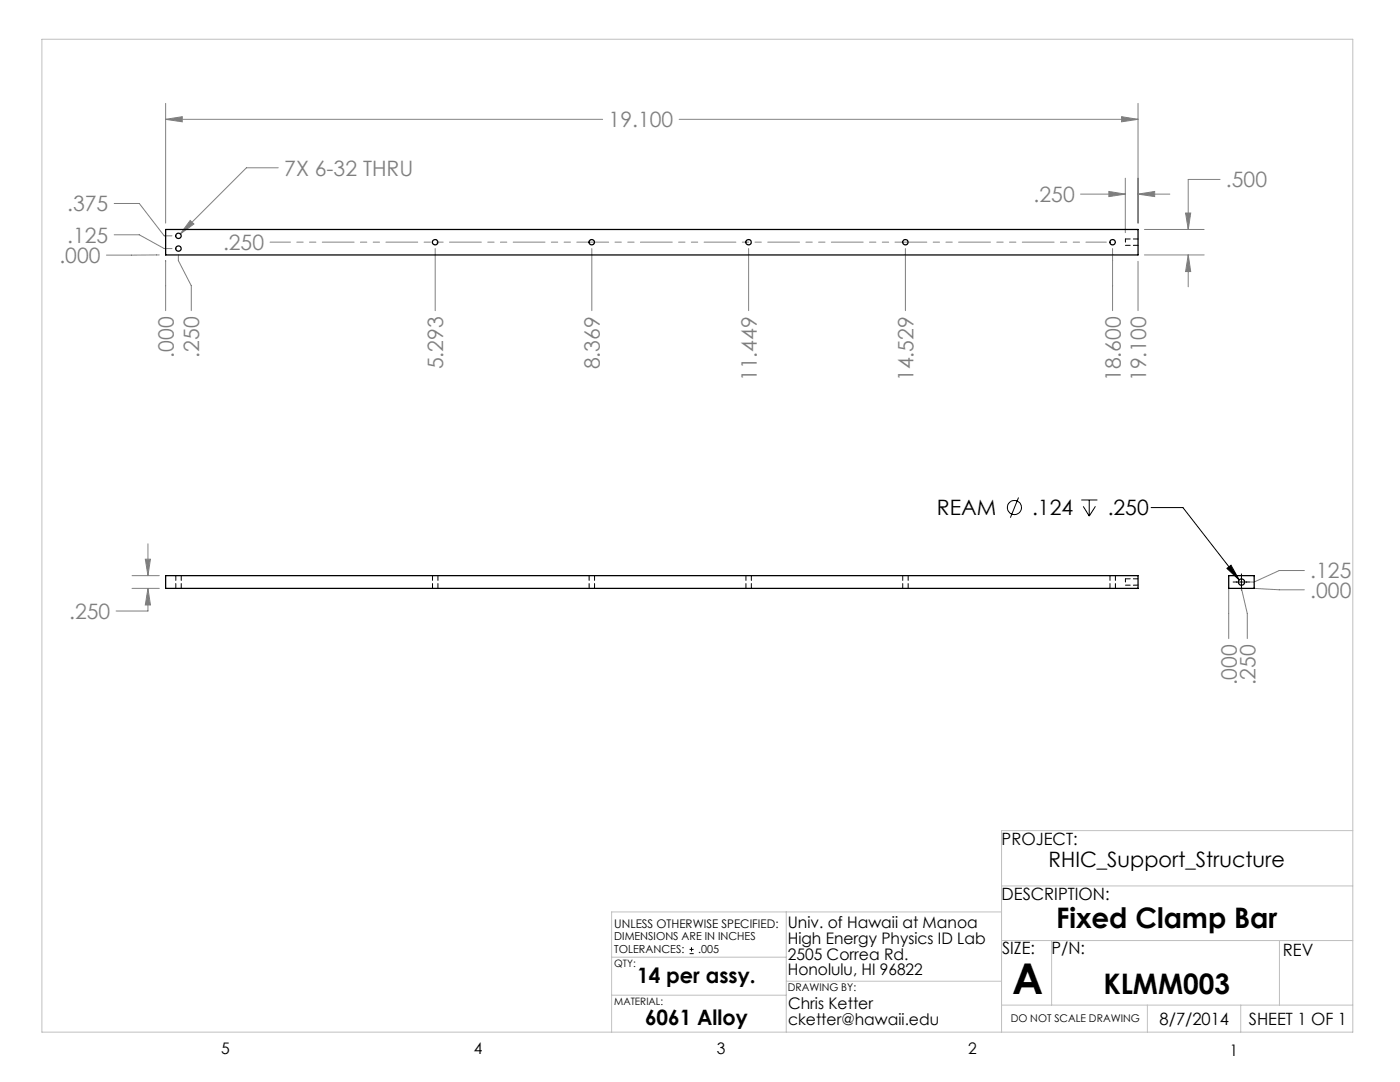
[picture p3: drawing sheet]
<svg xmlns="http://www.w3.org/2000/svg" width="279mm" height="216mm" viewBox="0 0 279 216" stroke-linecap="round" stroke-linejoin="round" font-family="sans-serif">
<g fill="none" stroke="#000" stroke-width=".2">
<path d="M203.3 99.3l-1.7 4M215.8 99.8h3.2M217.4 99.8v3.2M216.2 101l1.2 2M218.6 101l-1.2 2M229.7 101.3h6.4l11.2 14.4M244.9 113.4l.8-.6 1.6 2.9zM246.1 116.1h3.3M247.8 114.5v3.3M137.6 190.3h.8M137.6 189.4h.8M138 189v.9"/>
<circle cx="202.4" cy="101.3" r="1.42"/>
</g>
<g fill="none" stroke="#808080" stroke-width=".2">
<path d="M33.1 23.8l3.3-.5v1zM33.1 20.6v23.9M33.1 23.8h87.2M55.5 33.5h-6.3l-13.2 13.2M135.5 23.8h91.6M215.7 38.7h8.9M221.3 38.2l3.3 .5-3.3 .5zM223.8 23.3l3.3 .5-3.3 .5zM224.6 35.6v10.8M227.1 38.7l3.3-.5v1zM227.1 20.6v23.9M227.1 38.7h6.4"/>
<path d="M243.5 35.8h-6.4v10M22.8 46.8h5l5 2.8h1.5M22.8 40.6h5l5 6.5h1.5M31.8 50.9h-10.6M33.1 52v10M35.6 50.9v1.1l2.6 5v5M38 44l.7 .7-2.7 2zM86.9 49.6v12.4M118.1 49.6v12.4M149.4 49.6v12.4M180.7 49.6v12.4M222 49.6v12.4"/>
<path d="M227.1 52.1v9.9M228.4 50.9h11.9M228.4 45.8h11.9M236.6 42.5h1l-.5 3.3zM237.1 50.9l.5 3.3h-1zM237.1 50.9v6.3M26.4 114.9h5.4M26.4 117.4h5.4M29 111.6h1l-.5 3.3zM29.5 117.4l.5 3.3h-1zM29.5 117.4v4.5h-6.3M29.5 108.5v6.4"/>
<path d="M245.2 117.4v10M247.8 117.4l1.1 5v5M247.8 117.4h.1M250.3 117.4l5 .3h5M260.3 113.8h-5l-5 2.3h-1.3"/>
</g>
<path d="M220.8 48.3h-166.9" fill="none" stroke="#808080" stroke-width=".2" stroke-dasharray="6.3 1.3 1.3 1.3 1.3 1.3" stroke-dashoffset="2.3"/>
<g fill="none" stroke="#c0c0c0" stroke-width=".2">
<path d="M8.4 7.8h261.6v198.2h-261.6zM199.9 176.8h70.1M270 165.7h-70.1v40.3M122.1 198.6h34.8M122.1 191h34.8M156.9 182v24M156.9 195.8h43M199.9 182h-77.8v24M199.9 187.7h70.1M209.9 187.7v12.9M255.3 187.7v12.9M199.9 200.6h70.1"/>
<path d="M229 200.6v5.4M247.6 200.6v5.4"/>
</g>
<path d="M244.9 113.4l.8-.6 1.6 2.9z" fill="#000"/>
<path d="M223.8 23.3l3.3 .5-3.3 .5zM33.1 23.8l3.3-.5v1zM227.1 38.7l3.3-.5v1zM221.3 38.2l3.3 .5-3.3 .5zM236.6 42.5h1l-.5 3.3zM237.1 50.9l.5 3.3h-1zM38 44l-2 2.7 2.7-2zM29 111.6h1l-.5 3.3zM29.5 117.4l.5 3.3h-1z" fill="#808080"/>
<g fill="none" stroke="#000" stroke-width=".25">
<path d="M33.1 45.8h194v5.1h-194zM33.1 114.9h194v2.5h-194zM245.2 114.9h5.1v2.5h-5.1z"/>
<circle cx="35.6" cy="47.1" r=".54"/>
<circle cx="35.6" cy="49.6" r=".54"/>
<circle cx="86.8" cy="48.3" r=".54"/>
<circle cx="118.1" cy="48.3" r=".54"/>
<circle cx="149.4" cy="48.3" r=".55"/>
<circle cx="180.7" cy="48.3" r=".55"/>
<circle cx="222" cy="48.3" r=".54"/>
<circle cx="247.8" cy="116.1" r=".63"/>
</g>
<path d="M224.6 47.7v1.3M224.6 115.5v1.3" fill="none" stroke="#000" stroke-width=".2" stroke-dasharray="1.3 .6" stroke-dashoffset=".6"/>
<g fill="none" stroke="#000" stroke-width=".2" stroke-dasharray="1.3 .6" stroke-dashoffset=".3">
<path d="M224.6 49h2.5M227.1 47.7h-2.5M35.1 114.9v2.5M36.2 117.4v-2.5M86.3 114.9v2.5M87.4 117.4v-2.5M117.6 114.9v2.5M118.7 117.4v-2.5M148.9 114.9v2.5M149.9 117.4v-2.5M180.2 114.9v2.5M181.2 117.4v-2.5"/>
<path d="M221.5 114.9v2.5M222.6 117.4v-2.5M224.6 116.8h2.5M227.1 115.5h-2.5"/>
</g>
<text font-size="8.5" x="202" y="198.3">A</text>
<g font-size="5.6">
<text x="210.8" y="185.1">Fixed Clamp Bar</text>
<text x="220.2" y="198.4">KLMM003</text>
</g>
<g font-size="4.2" fill="#808080">
<text x="121.5" y="25.4">19.100</text>
<text x="56.7" y="35.1">7X 6-32 THRU</text>
<text x="206.3" y="40.3">.250</text>
<text x="244.7" y="37.4">.500</text>
<text x="13.4" y="42.2">.375</text>
<text x="11.9" y="52.5">.000</text>
<text x="13.4" y="48.4">.125</text>
<text x="44.5" y="49.9">.250</text>
<text x="34.7" y="71.4" transform="rotate(-90 34.7 71.4)">.000</text>
<text x="39.8" y="71.4" transform="rotate(-90 39.8 71.4)">.250</text>
<text x="88.5" y="73.7" transform="rotate(-90 88.5 73.7)">5.293</text>
<text x="119.7" y="73.7" transform="rotate(-90 119.7 73.7)">8.369</text>
<text x="151" y="76.1" transform="rotate(-90 151 76.1)">11.449</text>
<text x="182.3" y="76.1" transform="rotate(-90 182.3 76.1)">14.529</text>
<text x="223.7" y="76.1" transform="rotate(-90 223.7 76.1)">18.600</text>
<text x="228.7" y="76.1" transform="rotate(-90 228.7 76.1)">19.100</text>
<text x="261.5" y="119.3">.000</text>
<text x="261.5" y="115.4">.125</text>
<text x="13.8" y="123.5">.250</text>
<text x="246.8" y="136.8" transform="rotate(-90 246.8 136.8)">.000</text>
<text x="250.6" y="136.8" transform="rotate(-90 250.6 136.8)">.250</text>
</g>
<g font-size="4.2">
<text x="187" y="102.9">REAM</text>
<text x="206" y="102.9">.124</text>
<text x="221.1" y="102.9">.250</text>
<text x="209.3" y="173.1">RHIC_Support_Structure</text>
<text x="127.2" y="196.2">14 per assy.</text>
<text x="128.7" y="204.5">6061 Alloy</text>
</g>
<g font-size="3.4">
<text x="199.9" y="168.5">PROJECT:</text>
<text x="199.9" y="179.6">DESCRIPTION:</text>
<text x="200" y="190.5">SIZE:</text>
<text x="209.9" y="190.5">P/N:</text>
<text x="256" y="190.8">REV</text>
<text x="231.4" y="204.5">8/7/2014</text>
<text x="249.2" y="204.5">SHEET 1 OF 1</text>
</g>
<g font-size="3.2">
<text x="157.2" y="185.1">Univ. of Hawaii at Manoa</text>
<text x="157.2" y="188.3">High Energy Physics ID Lab</text>
<text x="157.2" y="191.5">2505 Correa Rd.</text>
<text x="157.2" y="194.6">Honolulu, HI 96822</text>
<text x="157.3" y="201.4">Chris Ketter</text>
<text x="157.3" y="204.6">cketter@hawaii.edu</text>
<text x="44.2" y="210.4">5</text>
<text x="94.6" y="210.3">4</text>
<text x="143.1" y="210.4">3</text>
<text x="193.2" y="210.3">2</text>
<text x="245.4" y="210.6">1</text>
</g>
<text font-size="2.4" x="122.6" y="185.1">UNLESS OTHERWISE SPECIFIED:</text>
<g font-size="2.2">
<text x="122.6" y="187.6">DIMENSIONS ARE IN INCHES</text>
<text x="122.6" y="190.3">TOLERANCES:</text>
<text x="139.4" y="190.3">.005</text>
</g>
<g font-size="2.1">
<text x="157.2" y="197.8">DRAWING BY:</text>
<text x="201.7" y="204">DO NOT SCALE DRAWING</text>
</g>
<g font-size="2">
<text x="122.6" y="192.9">QTY:</text>
<text x="122.6" y="200.5">MATERIAL:</text>
</g>
</svg>
